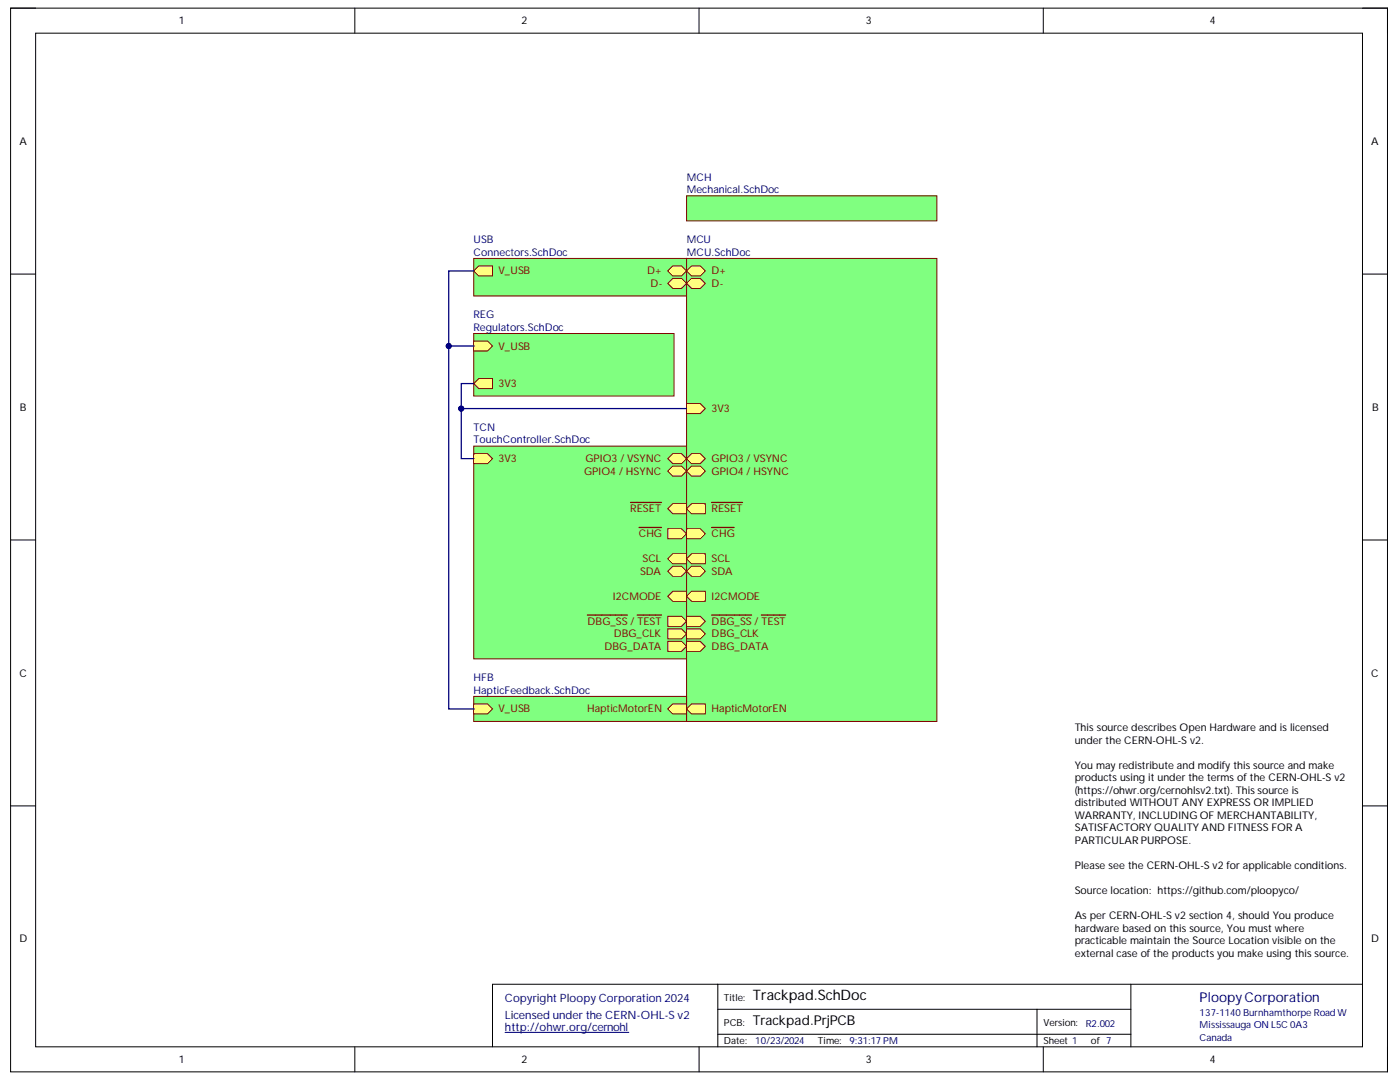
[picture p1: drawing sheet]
<svg xmlns="http://www.w3.org/2000/svg" width="279mm" height="216mm" viewBox="0 0 279 216" stroke-linecap="round" stroke-linejoin="round" font-family="sans-serif">
<path d="M2.1 1.6h274.8v212.3h-274.8z" fill="none" stroke="#000" stroke-width=".2"/>
<path d="M7.1 6.6h264.8v202.3h-264.8z" fill-rule="evenodd" fill="#fff"/>
<g fill="none" stroke="#000" stroke-width=".2">
<path d="M2.1 1.6h5M7.1 6.6h264.8v202.3h-264.8zM70.8 1.6v5M139.5 1.6v5M208.2 1.6v5M271.9 1.6h5v5M2.1 54.7h5M271.9 54.7h5M2.1 107.7h5M271.9 107.8h5M2.1 160.8h5M271.9 160.8h5"/>
<path d="M143.3 196.4v12.5M225.7 196.4v12.5M271.9 196.4h-173.6v12.5M70.8 208.9v5M139.5 208.9v5M143.3 201.4h82.4M143.3 206.4h82.4M207 201.4v7.5M208.2 208.9v5M276.9 208.9v5"/>
</g>
<path d="M100.8 206h24.7" fill="none" stroke="#000080" stroke-width=".2"/>
<path d="M94.5 51.6h42.5v7.5h-42.5z" fill-rule="evenodd" fill="#80ff80"/>
<path d="M94.5 51.6h42.5v7.5h-42.5z" fill="none" stroke="#800000" stroke-width=".2"/>
<path d="M133.3 54.1l1-1h1.7l1 1-1 1h-1.7z" fill-rule="evenodd" fill="#ffff80"/>
<path d="M133.3 54.1l1-1h1.7l1 1-1 1h-1.7z" fill="none" stroke="#800000" stroke-width=".2"/>
<path d="M94.5 54.1l1-1h2.8v2h-2.8z" fill-rule="evenodd" fill="#ffff80"/>
<path d="M94.5 54.1l1-1h2.8v2h-2.8z" fill="none" stroke="#800000" stroke-width=".2"/>
<path d="M133.3 56.6l1-1h1.7l1 1-1 1h-1.7z" fill-rule="evenodd" fill="#ffff80"/>
<path d="M133.3 56.6l1-1h1.7l1 1-1 1h-1.7z" fill="none" stroke="#800000" stroke-width=".2"/>
<path d="M94.5 66.5h40v12.5h-40z" fill-rule="evenodd" fill="#80ff80"/>
<path d="M94.5 66.5h40v12.5h-40z" fill="none" stroke="#800000" stroke-width=".2"/>
<path d="M94.5 76.5l1-1h2.8v2h-2.8z" fill-rule="evenodd" fill="#ffff80"/>
<path d="M94.5 76.5l1-1h2.8v2h-2.8z" fill="none" stroke="#800000" stroke-width=".2"/>
<path d="M94.5 68h2.8l1 1-1 1h-2.8z" fill-rule="evenodd" fill="#ffff80"/>
<path d="M94.5 68h2.8l1 1-1 1h-2.8z" fill="none" stroke="#800000" stroke-width=".2"/>
<path d="M94.5 89h42.5v42.5h-42.5z" fill-rule="evenodd" fill="#80ff80"/>
<path d="M94.5 89h42.5v42.5h-42.5z" fill="none" stroke="#800000" stroke-width=".2"/>
<path d="M94.5 90.5h2.8l1 1-1 1h-2.8z" fill-rule="evenodd" fill="#ffff80"/>
<path d="M94.5 90.5h2.8l1 1-1 1h-2.8z" fill="none" stroke="#800000" stroke-width=".2"/>
<path d="M133.3 128h2.7l1 1-1 1h-2.7z" fill-rule="evenodd" fill="#ffff80"/>
<path d="M133.3 128h2.7l1 1-1 1h-2.7z" fill="none" stroke="#800000" stroke-width=".2"/>
<path d="M133.3 94l1-1h1.7l1 1-1 1h-1.7z" fill-rule="evenodd" fill="#ffff80"/>
<path d="M133.3 94l1-1h1.7l1 1-1 1h-1.7z" fill="none" stroke="#800000" stroke-width=".2"/>
<path d="M133.3 101.5l1-1h2.7v2h-2.7z" fill-rule="evenodd" fill="#ffff80"/>
<path d="M133.3 101.5l1-1h2.7v2h-2.7z" fill="none" stroke="#800000" stroke-width=".2"/>
<path d="M125.8 100.3h6.2" fill="none" stroke="#800000" stroke-width=".25"/>
<path d="M133.3 123h2.7l1 1-1 1h-2.7z" fill-rule="evenodd" fill="#ffff80"/>
<path d="M133.3 123h2.7l1 1-1 1h-2.7z" fill="none" stroke="#800000" stroke-width=".2"/>
<path d="M117.2 122.7h8M127.2 122.7h4.8" fill="none" stroke="#800000" stroke-width=".25"/>
<path d="M133.3 125.5h2.7l1 1-1 1h-2.7z" fill-rule="evenodd" fill="#ffff80"/>
<path d="M133.3 125.5h2.7l1 1-1 1h-2.7z" fill="none" stroke="#800000" stroke-width=".2"/>
<path d="M133.3 91.5l1-1h1.7l1 1-1 1h-1.7z" fill-rule="evenodd" fill="#ffff80"/>
<path d="M133.3 91.5l1-1h1.7l1 1-1 1h-1.7z" fill="none" stroke="#800000" stroke-width=".2"/>
<path d="M133.3 105.5h2.7l1 1-1 1h-2.7z" fill-rule="evenodd" fill="#ffff80"/>
<path d="M133.3 105.5h2.7l1 1-1 1h-2.7z" fill="none" stroke="#800000" stroke-width=".2"/>
<path d="M127.5 105.3h4.5" fill="none" stroke="#800000" stroke-width=".25"/>
<path d="M134.3 110.5h2.7v2h-2.7l-1-1z" fill-rule="evenodd" fill="#ffff80"/>
<path d="M134.3 110.5h2.7v2h-2.7l-1-1z" fill="none" stroke="#800000" stroke-width=".2"/>
<path d="M133.3 114l1-1h1.7l1 1-1 1h-1.7z" fill-rule="evenodd" fill="#ffff80"/>
<path d="M133.3 114l1-1h1.7l1 1-1 1h-1.7z" fill="none" stroke="#800000" stroke-width=".2"/>
<path d="M133.3 119l1-1h2.7v2h-2.7z" fill-rule="evenodd" fill="#ffff80"/>
<path d="M133.3 119l1-1h2.7v2h-2.7z" fill="none" stroke="#800000" stroke-width=".2"/>
<path d="M137 51.6h50v92.4h-50z" fill-rule="evenodd" fill="#80ff80"/>
<path d="M137 51.6h50v92.4h-50z" fill="none" stroke="#800000" stroke-width=".2"/>
<path d="M137 54.1l1-1h1.8l1 1-1 1h-1.8z" fill-rule="evenodd" fill="#ffff80"/>
<path d="M137 54.1l1-1h1.8l1 1-1 1h-1.8z" fill="none" stroke="#800000" stroke-width=".2"/>
<path d="M137 56.6l1-1h1.8l1 1-1 1h-1.8z" fill-rule="evenodd" fill="#ffff80"/>
<path d="M137 56.6l1-1h1.8l1 1-1 1h-1.8z" fill="none" stroke="#800000" stroke-width=".2"/>
<path d="M137 80.5h2.8l1 1-1 1h-2.8z" fill-rule="evenodd" fill="#ffff80"/>
<path d="M137 80.5h2.8l1 1-1 1h-2.8z" fill="none" stroke="#800000" stroke-width=".2"/>
<path d="M137 94l1-1h1.8l1 1-1 1h-1.8z" fill-rule="evenodd" fill="#ffff80"/>
<path d="M137 94l1-1h1.8l1 1-1 1h-1.8z" fill="none" stroke="#800000" stroke-width=".2"/>
<path d="M137 91.5l1-1h1.8l1 1-1 1h-1.8z" fill-rule="evenodd" fill="#ffff80"/>
<path d="M137 91.5l1-1h1.8l1 1-1 1h-1.8z" fill="none" stroke="#800000" stroke-width=".2"/>
<path d="M137 101.5l1-1h2.8v2h-2.8z" fill-rule="evenodd" fill="#ffff80"/>
<path d="M137 101.5l1-1h2.8v2h-2.8z" fill="none" stroke="#800000" stroke-width=".2"/>
<path d="M142 100.3h6.2" fill="none" stroke="#800000" stroke-width=".25"/>
<path d="M137 105.5h2.8l1 1-1 1h-2.8z" fill-rule="evenodd" fill="#ffff80"/>
<path d="M137 105.5h2.8l1 1-1 1h-2.8z" fill="none" stroke="#800000" stroke-width=".2"/>
<path d="M142 105.3h4.5" fill="none" stroke="#800000" stroke-width=".25"/>
<path d="M138 110.5h2.8v2h-2.8l-1-1z" fill-rule="evenodd" fill="#ffff80"/>
<path d="M138 110.5h2.8v2h-2.8l-1-1z" fill="none" stroke="#800000" stroke-width=".2"/>
<path d="M137 114l1-1h1.8l1 1-1 1h-1.8z" fill-rule="evenodd" fill="#ffff80"/>
<path d="M137 114l1-1h1.8l1 1-1 1h-1.8z" fill="none" stroke="#800000" stroke-width=".2"/>
<path d="M137 128h2.8l1 1-1 1h-2.8z" fill-rule="evenodd" fill="#ffff80"/>
<path d="M137 128h2.8l1 1-1 1h-2.8z" fill="none" stroke="#800000" stroke-width=".2"/>
<path d="M137 123h2.8l1 1-1 1h-2.8z" fill-rule="evenodd" fill="#ffff80"/>
<path d="M137 123h2.8l1 1-1 1h-2.8z" fill="none" stroke="#800000" stroke-width=".2"/>
<path d="M142 122.7h8M151.9 122.7h4.9" fill="none" stroke="#800000" stroke-width=".25"/>
<path d="M137 125.5h2.8l1 1-1 1h-2.8z" fill-rule="evenodd" fill="#ffff80"/>
<path d="M137 125.5h2.8l1 1-1 1h-2.8z" fill="none" stroke="#800000" stroke-width=".2"/>
<path d="M137 119l1-1h2.8v2h-2.8z" fill-rule="evenodd" fill="#ffff80"/>
<path d="M137 119l1-1h2.8v2h-2.8z" fill="none" stroke="#800000" stroke-width=".2"/>
<path d="M137 141.5l1-1h2.8v2h-2.8z" fill-rule="evenodd" fill="#ffff80"/>
<path d="M137 141.5l1-1h2.8v2h-2.8z" fill="none" stroke="#800000" stroke-width=".2"/>
<path d="M137 39.1h50v5h-50z" fill-rule="evenodd" fill="#80ff80"/>
<path d="M137 39.1h50v5h-50z" fill="none" stroke="#800000" stroke-width=".2"/>
<path d="M214.5 144h54.9v49.9h-54.9z" fill-rule="evenodd" fill="#fff"/>
<path d="M214.5 144h54.9v49.9h-54.9z" fill="none" stroke="#fff" stroke-width=".2"/>
<path d="M94.5 139h42.5v5h-42.5z" fill-rule="evenodd" fill="#80ff80"/>
<path d="M94.5 139h42.5v5h-42.5z" fill="none" stroke="#800000" stroke-width=".2"/>
<path d="M133.3 141.5l1-1h2.7v2h-2.7z" fill-rule="evenodd" fill="#ffff80"/>
<path d="M133.3 141.5l1-1h2.7v2h-2.7z" fill="none" stroke="#800000" stroke-width=".2"/>
<path d="M94.5 140.5h2.8l1 1-1 1h-2.8z" fill-rule="evenodd" fill="#ffff80"/>
<path d="M94.5 140.5h2.8l1 1-1 1h-2.8z" fill="none" stroke="#800000" stroke-width=".2"/>
<path d="M92 81.5h45" fill="none" stroke="#000080" stroke-width=".25"/>
<circle cx="92" cy="81.5" r=".5" fill="#000080"/>
<circle cx="92" cy="81.5" r=".5" fill="none" stroke="#000080" stroke-width=".2"/>
<path d="M94.5 54.1h-5v14.9h5" fill="none" stroke="#000080" stroke-width=".25"/>
<circle cx="89.5" cy="69" r=".5" fill="#000080"/>
<circle cx="89.5" cy="69" r=".5" fill="none" stroke="#000080" stroke-width=".2"/>
<path d="M94.5 76.5h-2.5v15h2.5" fill="none" stroke="#000080" stroke-width=".25"/>
<circle cx="92" cy="81.5" r=".5" fill="#000080"/>
<circle cx="92" cy="81.5" r=".5" fill="none" stroke="#000080" stroke-width=".2"/>
<path d="M89.5 69v72.5h5" fill="none" stroke="#000080" stroke-width=".25"/>
<circle cx="89.5" cy="69" r=".5" fill="#000080"/>
<circle cx="89.5" cy="69" r=".5" fill="none" stroke="#000080" stroke-width=".2"/>
<text font-size="2.9" x="150.2" y="199.6">Trackpad.SchDoc</text>
<text font-size="2.7" fill="#000080" x="239.4" y="199.8">PloopyCorporation</text>
<text font-size="2.7" x="150.2" y="204.6">Trackpad.PrjPCB</text>
<g font-size="2.3" fill="#000080">
<text x="100.8" y="200">Copyright Ploopy Corporation 2024</text>
<text x="100.8" y="203.2">Licensed under the CERN-OHL-S v2</text>
<text x="100.8" y="205.8">http://ohwr.org/cernohl</text>
</g>
<g font-size="2.1">
<text x="35.7" y="4.8">1</text>
<text x="104.1" y="4.8">2</text>
<text x="172.8" y="4.8">3</text>
<text x="241.4" y="4.8">4</text>
<text x="3.9" y="28.9">A</text>
<text x="273.7" y="28.9">A</text>
<text x="4" y="82">B</text>
<text x="273.8" y="82">B</text>
<text x="3.9" y="135">C</text>
<text x="273.7" y="135">C</text>
<text x="214.5" y="145.9">This source describes Open Hardware and is licensed</text>
<text x="214.5" y="148.4">under the CERN-OHL-S v2.</text>
<text x="214.5" y="153.4">You may redistribute and modify this source and make</text>
<text x="214.5" y="155.9">products using it under the terms of the CERN-OHL-S v2</text>
<text x="214.5" y="158.4">(https://ohwr.org/cernohlsv2.txt). This source is</text>
<text x="214.5" y="160.9">distributed WITHOUT ANY EXPRESS OR IMPLIED</text>
<text x="214.5" y="163.4">WARRANTY, INCLUDING OF MERCHANTABILITY,</text>
<text x="214.5" y="165.9">SATISFACTORY QUALITY AND FITNESS FOR A</text>
<text x="214.5" y="168.4">PARTICULAR PURPOSE.</text>
<text x="214.5" y="173.4">Please see the CERN-OHL-S v2 for applicable conditions.</text>
<text x="214.5" y="178.4">Source location: https://github.com/ploopyco/</text>
<text x="214.5" y="183.4">As per CERN-OHL-S v2 section 4, should You produce</text>
<text x="214.5" y="185.9">hardware based on this source, You must where</text>
<text x="3.9" y="188">D</text>
<text x="214.5" y="188.4">practicable maintain the Source Location visible on the</text>
<text x="214.5" y="190.9">external case of the products you make using this source.</text>
<text x="273.7" y="188">D</text>
<text x="35.7" y="212.1">1</text>
<text x="104.1" y="212.1">2</text>
<text x="172.8" y="212.1">3</text>
<text x="241.4" y="212.1">4</text>
</g>
<g font-size="2.1" fill="#000080">
<text x="137" y="36.1">MCH</text>
<text x="137" y="38.5">Mechanical.SchDoc</text>
<text x="94.5" y="48.5">USB</text>
<text x="94.5" y="51">Connectors.SchDoc</text>
<text x="137" y="48.5">MCU</text>
<text x="137" y="51">MCU.SchDoc</text>
<text x="94.5" y="63.5">REG</text>
<text x="94.5" y="66">Regulators.SchDoc</text>
<text x="94.5" y="86">TCN</text>
<text x="94.5" y="88.5">TouchController.SchDoc</text>
<text x="94.5" y="136">HFB</text>
<text x="94.5" y="138.4">HapticFeedback.SchDoc</text>
</g>
<g font-size="2.1" fill="#800000">
<text x="99.5" y="54.8">V_USB</text>
<text x="129.2" y="54.8">D+</text>
<text x="129.9" y="57.3">D-</text>
<text x="142" y="54.8">D+</text>
<text x="142" y="57.3">D-</text>
<text x="99.5" y="69.8">V_USB</text>
<text x="99.5" y="77.2">3V3</text>
<text x="142" y="82.2">3V3</text>
<text x="99.5" y="92.2">3V3</text>
<text x="116.6" y="94.7">GPIO4 / HSYNC</text>
<text x="116.8" y="92.2">GPIO3 / VSYNC</text>
<text x="142" y="94.7">GPIO4 / HSYNC</text>
<text x="142" y="92.2">GPIO3 / VSYNC</text>
<text x="125.8" y="102.2">RESET</text>
<text x="127.5" y="107.2">CHG</text>
<text x="142" y="102.2">RESET</text>
<text x="142" y="107.2">CHG</text>
<text x="128.2" y="112.2">SCL</text>
<text x="142" y="112.2">SCL</text>
<text x="122.3" y="119.7">I2CMODE</text>
<text x="127.7" y="114.7">SDA</text>
<text x="142" y="114.7">SDA</text>
<text x="142" y="119.7">I2CMODE</text>
<text x="117.3" y="124.7">DBG_SS / TEST</text>
<text x="142" y="124.7">DBG_SS / TEST</text>
<text x="120.6" y="129.7">DBG_DATA</text>
<text x="122.5" y="127.2">DBG_CLK</text>
<text x="142" y="129.7">DBG_DATA</text>
<text x="142" y="127.2">DBG_CLK</text>
<text x="99.5" y="142.1">V_USB</text>
<text x="117.2" y="142.1">HapticMotorEN</text>
<text x="142" y="142.1">HapticMotorEN</text>
</g>
<g font-size="1.9">
<text x="144.5" y="199.7">Title:</text>
<text x="144.5" y="208.4">Date:</text>
<text x="144.5" y="204.7">PCB:</text>
<text x="163.2" y="208.4">Time:</text>
<text x="208.2" y="204.7">Version:</text>
<text x="208.2" y="208.4">Sheet 1</text>
<text x="217.7" y="208.4">of 7</text>
</g>
<g font-size="1.9" fill="#000080">
<text x="239.4" y="202.6">137-1140 Burnhamthorpe Road W</text>
<text x="150.7" y="208.4">10/23/2024</text>
<text x="169.5" y="208.4">9:31:17 PM</text>
<text x="216.7" y="204.9">R2.002</text>
<text x="239.4" y="205.2">Mississauga ON L5C 0A3</text>
<text x="239.4" y="207.6">Canada</text>
</g>
</svg>
